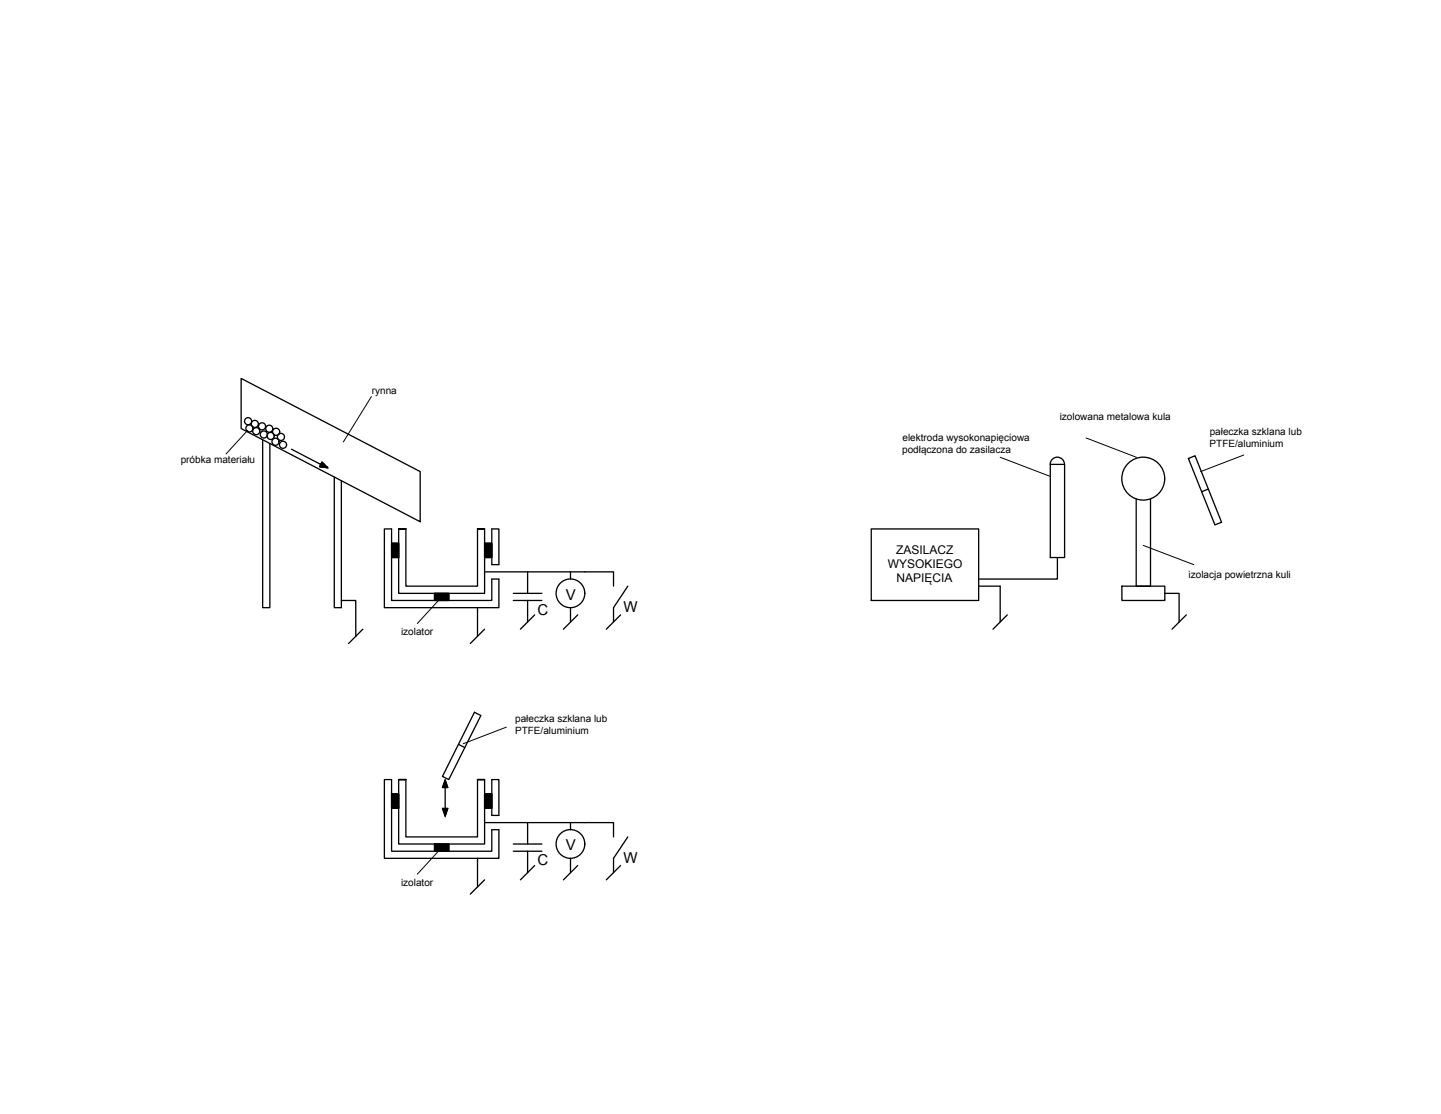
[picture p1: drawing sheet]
<svg xmlns="http://www.w3.org/2000/svg" width="279mm" height="216mm" viewBox="0 0 279 216" stroke-linecap="round" stroke-linejoin="round" font-family="sans-serif">
<!-- layer: 0 -->
<g fill="none" stroke="#000" stroke-width=".25">
<path d="M46.8 73.3l34.7 18.1v9.7l-34.7-18zM50.9 85.2v32.6h1.4v-31.8M56.5 87.1l5.7 2.9M62.4 89.5l1.1 1.2-1.5-.3zM64.8 92.5v25.3h1.4v-24.6M203.6 90a1.39 1.39 0 0 1 1.4-1.4 1.39 1.39 0 0 1 1.4 1.4M203.6 90h2.8v18.1h-2.8zM220.3 96.7v16.9h2.8v-16.9M230.4 88.9l1.3-.6 5.2 12.9-1.3 .5zM234.3 94.8l-1.3 .5M66.2 116.4h2.8v6.9M74.5 102.5h1.4v13.9h19.5v-4.2h1.3v5.6h-22.2z"/>
<path d="M75.9 105.3h1.4v2.8h-1.4zM76 105.3l-.1 .1M76.1 105.3l-.2 .2M76.3 105.3l-.4 .3M76.4 105.3l-.5 .4M76.5 105.3l-.6 .6M76.6 105.3l-.7 .7M76.8 105.3l-.9 .8M76.9 105.3l-1 .9M77 105.3l-1.1 1.1M77.1 105.3l-1.2 1.2M77.3 105.3l-1.4 1.3"/>
<path d="M77.3 102.5h1.4v11.1h13.9v-11.1h1.4h-1.4h1.4v12.5h-16.7zM77.3 105.3l-1.4 1.4M77.3 105.5l-1.4 1.3M77.3 105.6l-1.4 1.4M77.3 105.7l-1.4 1.4M77.3 105.8l-1.4 1.4M77.3 106l-1.4 1.3M77.3 106.1l-1.4 1.4M77.3 106.2l-1.4 1.4M77.3 106.3l-1.4 1.4M77.3 106.4l-1.4 1.4M77.3 106.6l-1.4 1.4"/>
<path d="M77.3 106.7l-1.4 1.4M77.3 106.8l-1.2 1.3M77.3 106.9l-1.1 1.2M77.3 107.1l-1 1M77.3 107.2l-.9 .9M77.3 107.3l-.7 .8M77.3 107.4l-.6 .7M77.3 107.5l-.5 .6M77.3 107.7l-.4 .4M77.3 107.8l-.3 .3M77.3 107.9l-.1 .2M77.3 108v.1"/>
<path d="M78.7 102.5h-1.4h1.4M84.2 115h2.8v1.4h-2.8zM84.3 115l-.1 .1M84.5 115l-.3 .2M84.6 115l-.4 .3M84.7 115l-.5 .5M84.8 115l-.6 .6M85 115l-.8 .7M85.1 115l-.9 .8M85.2 115l-1 1M85.3 115l-1.1 1.1M85.4 115l-1.2 1.2"/>
<path d="M85.6 115l-1.4 1.3M85.7 115l-1.4 1.4M85.8 115l-1.4 1.4M85.9 115l-1.4 1.4M86.1 115l-1.4 1.4M86.2 115l-1.4 1.4M86.3 115l-1.4 1.4M86.4 115l-1.4 1.4M86.6 115l-1.4 1.4M86.7 115l-1.4 1.4M86.8 115l-1.4 1.4M86.9 115l-1.4 1.4"/>
<path d="M87 115l-1.3 1.4M87 115.1l-1.2 1.3M87 115.3l-1.1 1.1M87 115.4l-1 1M87 115.5l-.9 .9M87 115.6l-.7 .8M87 115.7l-.6 .7M87 115.9l-.5 .5M87 116l-.4 .4M87 116.1l-.2 .3M87 116.2l-.1 .2M87 116.4h.1"/>
<path d="M92.6 117.8v5.5M94 105.3h1.4v2.8h-1.4zM94 110.8h8.3v4.2M94.1 105.3l-.1 .1M94.2 105.3l-.2 .2M94.3 105.3l-.3 .3M94.4 105.3l-.4 .4M94.6 105.3l-.6 .6M94.7 105.3l-.7 .7M94.8 105.3l-.8 .8M94.9 105.3l-.9 .9M95 105.3l-1 1.1"/>
<path d="M95.2 105.3l-1.2 1.2M95.3 105.3l-1.3 1.3M95.4 102.5h1.3v6.9h-1.3zM95.4 105.3l-1.4 1.4M95.4 105.5l-1.4 1.3M95.4 105.7l-1.4 1.4M95.4 105.6l-1.4 1.4M95.4 105.8l-1.4 1.4M95.4 105.9l-1.4 1.4M95.4 106.1l-1.4 1.4M95.4 106.3l-1.4 1.4M95.4 106.2l-1.4 1.4"/>
<path d="M95.4 106.4l-1.4 1.4M95.4 106.6l-1.4 1.4M95.4 106.7l-1.4 1.4M95.4 106.8l-1.3 1.3M95.4 106.9l-1.2 1.2M95.4 107.1l-1 1M95.4 107.2l-.9 .9M95.4 107.3l-.8 .8M95.4 107.4l-.7 .7M95.4 107.5l-.6 .6M95.4 107.7l-.4 .4M95.4 107.8l-.3 .3"/>
<path d="M95.4 107.9l-.2 .2M95.4 108l-.1 .1M99.5 115h5.6M99.5 116.4h5.6M102.3 110.8h16.7v2.8M102.3 116.4v4.1M103.7 119.2l-2.8 2.7M110.6 110.8v1.4M110.6 117.8v2.7M112 119.2l-2.8 2.7M120.3 119.2l-2.7 2.7M121.7 113.6l-2.7 4.2v2.7"/>
<path d="M168.9 102.5h20.9v13.9h-20.9zM189.8 113.6h4.1v6.9M195.3 119.2l-2.8 2.7M205 108.1v4.1h-15.2M217.5 113.6h8.3v2.8h-8.3zM225.8 115h2.8v5.5M230 119.2l-2.8 2.7M70.4 121.9l-2.8 2.8M92 138l1.2 .7-6.2 12.4-1.2-.6zM94 121.9l-2.8 2.8M74.5 151.1h1.4v13.9h19.5v-4.2h1.3v5.5h-22.2zM75.9 153.9h1.4v2.7h-1.4z"/>
<path d="M76 153.9l-.1 .1M76.1 153.9l-.2 .2M76.3 153.9l-.4 .3M76.4 153.9l-.5 .4M76.5 153.9l-.6 .6M76.6 153.9l-.7 .7M76.8 153.9l-.9 .8M76.9 153.9l-1 .9M77 153.9l-1.1 1.1M77.1 153.9l-1.2 1.2M77.3 153.9l-1.4 1.3M77.3 151.1h1.4v11.1h13.9v-11.1h1.4h-1.4h1.4v12.5h-16.7z"/>
<path d="M77.3 156.6h.1M77.3 153.9l-1.4 1.4M77.3 154.1l-1.4 1.3M77.3 154.2l-1.4 1.4M77.3 154.3l-1.4 1.4M77.3 154.4l-1.4 1.4M77.3 154.5l-1.4 1.4M77.3 154.7l-1.4 1.4M77.3 154.8l-1.4 1.4M77.3 154.9l-1.4 1.4M77.3 155l-1.4 1.4M77.3 155.2l-1.4 1.3"/>
<path d="M77.3 155.3l-1.4 1.3M77.3 155.4l-1.2 1.2M77.3 155.5l-1.1 1.1M77.3 155.7l-1 .9M77.3 155.8l-.9 .8M77.3 155.9l-.7 .7M77.3 156l-.6 .6M77.3 156.1l-.5 .5M77.3 156.3l-.4 .3M77.3 156.4l-.3 .2M77.3 156.5l-.1 .1M78.7 151.1h-1.4h1.4"/>
<path d="M85.8 156.7h1l-.5 1.5zM86.3 151.1l.5 1.5h-1zM86.3 152.6v4.1M88.9 144.3l1.2 .6M94 153.9h1.4v2.7h-1.4zM94 159.4h8.3v4.2M94.1 153.9l-.1 .1M94.2 153.9l-.2 .2M94.3 153.9l-.3 .3M94.4 153.9l-.4 .4M94.6 153.9l-.6 .6M94.7 153.9l-.7 .7"/>
<path d="M94.8 153.9l-.8 .8M94.9 153.9l-.9 .9M95 153.9l-1 1M95.2 153.9l-1.2 1.2M95.3 153.9l-1.3 1.3M95.4 151.1h1.3v6.9h-1.3zM95.4 153.9l-1.4 1.4M95.4 154.1l-1.4 1.3M95.4 154.2l-1.4 1.4M95.4 154.3l-1.4 1.4M95.4 154.4l-1.4 1.4M95.4 154.5l-1.4 1.4"/>
<path d="M95.4 154.7l-1.4 1.3M95.4 154.8l-1.4 1.4M95.4 154.9l-1.4 1.4M95.4 155l-1.4 1.4M95.4 155.2l-1.4 1.3M95.4 155.3l-1.4 1.3M95.4 155.4l-1.3 1.2M95.4 155.5l-1.2 1.1M95.4 155.6l-1 1M95.4 155.8l-.9 .8M95.4 155.9l-.8 .7M95.4 156l-.7 .6"/>
<path d="M95.4 156.1l-.6 .5M95.4 156.3l-.4 .3M95.4 156.4l-.3 .2M95.4 156.5l-.2 .1M95.4 156.6h-.1M102.3 159.4h16.7v2.8M110.6 159.4v1.4M84.2 163.6h2.8v1.4h-2.8zM84.3 163.6l-.1 .1M84.5 163.6l-.3 .2M84.6 163.6l-.4 .3M84.7 163.6l-.5 .4"/>
<path d="M84.8 163.6l-.6 .6M85 163.6l-.8 .7M85.1 163.6l-.9 .8M85.2 163.6l-1 .9M85.3 163.6l-1.1 1.1M85.4 163.6l-1.2 1.2M85.6 163.6l-1.4 1.3M85.7 163.6l-1.4 1.4M85.8 163.6l-1.4 1.4M85.9 163.6l-1.4 1.4M86.1 163.6l-1.4 1.4M86.2 163.6l-1.4 1.4"/>
<path d="M86.3 163.6l-1.4 1.4M86.4 163.6l-1.4 1.4M86.6 163.6l-1.4 1.4M86.7 163.6l-1.4 1.4M86.8 163.6l-1.4 1.4M86.9 163.6l-1.4 1.4M87 163.6l-1.3 1.4M87 163.7l-1.2 1.3M87 163.9l-1.1 1.1M87 164l-1 1M87 164.1l-.9 .9M87 164.2l-.7 .8"/>
<path d="M87 164.3l-.6 .7M87 164.5l-.5 .5M87 164.6l-.4 .4M87 164.7l-.2 .3M87 164.8l-.1 .2M87 165h.1M92.6 166.3v5.6M94 170.5l-2.8 2.8M99.5 163.6h5.6M99.5 165h5.6M102.3 165v4.1M103.7 167.7l-2.8 2.8"/>
<path d="M110.6 166.3v2.8M112 167.7l-2.8 2.8M120.3 167.7l-2.7 2.8M121.7 162.2l-2.7 4.1v2.8"/>
<circle cx="48.1" cy="81.6" r=".69"/>
<circle cx="48.4" cy="83" r=".69"/>
<circle cx="49.4" cy="82.2" r=".69"/>
<circle cx="49.7" cy="83.6" r=".69"/>
<circle cx="50.8" cy="82.6" r=".69"/>
<circle cx="51.1" cy="84.2" r=".69"/>
<circle cx="52.2" cy="83.1" r=".69"/>
<circle cx="52.5" cy="84.5" r=".69"/>
<circle cx="53.4" cy="85.6" r=".69"/>
<circle cx="53.5" cy="83.7" r=".69"/>
<circle cx="54.5" cy="84.7" r=".69"/>
<circle cx="54.9" cy="86.2" r=".69"/>
<circle cx="221.7" cy="92.8" r="4.2"/>
<circle cx="110.6" cy="115" r="2.78"/>
<circle cx="110.6" cy="163.6" r="2.78"/>
</g>
<path d="M72 76.9l-5.4 8.8M48 83.4l-4.2 4.6M193.9 88.6l9.8 3.8M210.6 84.9l9.7 3.7M241.2 88.2l-8.4 3.2M85.1 116.2l-4.2 4.6M221.7 105.7l9.8 3.7M98.2 140.9l-8.4 3.2M85.1 164.8l-4.2 4.6" fill="none" stroke="#000" stroke-width=".19"/>
<g fill="#000" stroke="#000" stroke-width=".19">
<path d="M62.2 90h.7l.4 .4zM62.4 89.5l.5 .5h-.7zM85.8 156.7h1l-.5 1.5zM86.3 151.1l.5 1.5h-1z"/>
<path d="M62.2 90l-.2 .4h1.3zM62 90.4h1.3l.2 .3z"/>
</g>
<g font-size="2.9">
<text x="104.2" y="119.1">C</text>
<text x="109.7" y="116.2">V</text>
<text x="120.9" y="118.7">W</text>
<text x="104.2" y="167.7">C</text>
<text x="109.7" y="164.8">V</text>
<text x="120.9" y="167.3">W</text>
</g>
<g font-size="2.3">
<text x="173.8" y="107.3">ZASILACZ</text>
<text x="172.1" y="110.1">WYSOKIEGO</text>
<text x="173.8" y="112.9">NAPIĘCIA</text>
</g>
<g font-size="1.9">
<text x="72.1" y="76.4">rynna</text>
<text x="205.5" y="81.4">izolowana metalowa kula</text>
<text x="35" y="89.6">próbka materiału</text>
<text x="174.9" y="87.9">podłączona do zasilacza</text>
<text x="175" y="85.6">elektroda wysokonapięciowa</text>
<text x="234.5" y="86.6">PTFE/aluminium</text>
<text x="234.5" y="84.3">pałeczka szklana lub</text>
<text x="230.5" y="111.9">izolacja powietrzna kuli</text>
<text x="77.8" y="123">izolator</text>
<text x="99.9" y="142.2">PTFE/aluminium</text>
<text x="99.9" y="139.9">pałeczka szklana lub</text>
<text x="77.8" y="171.6">izolator</text>
</g>
</svg>
